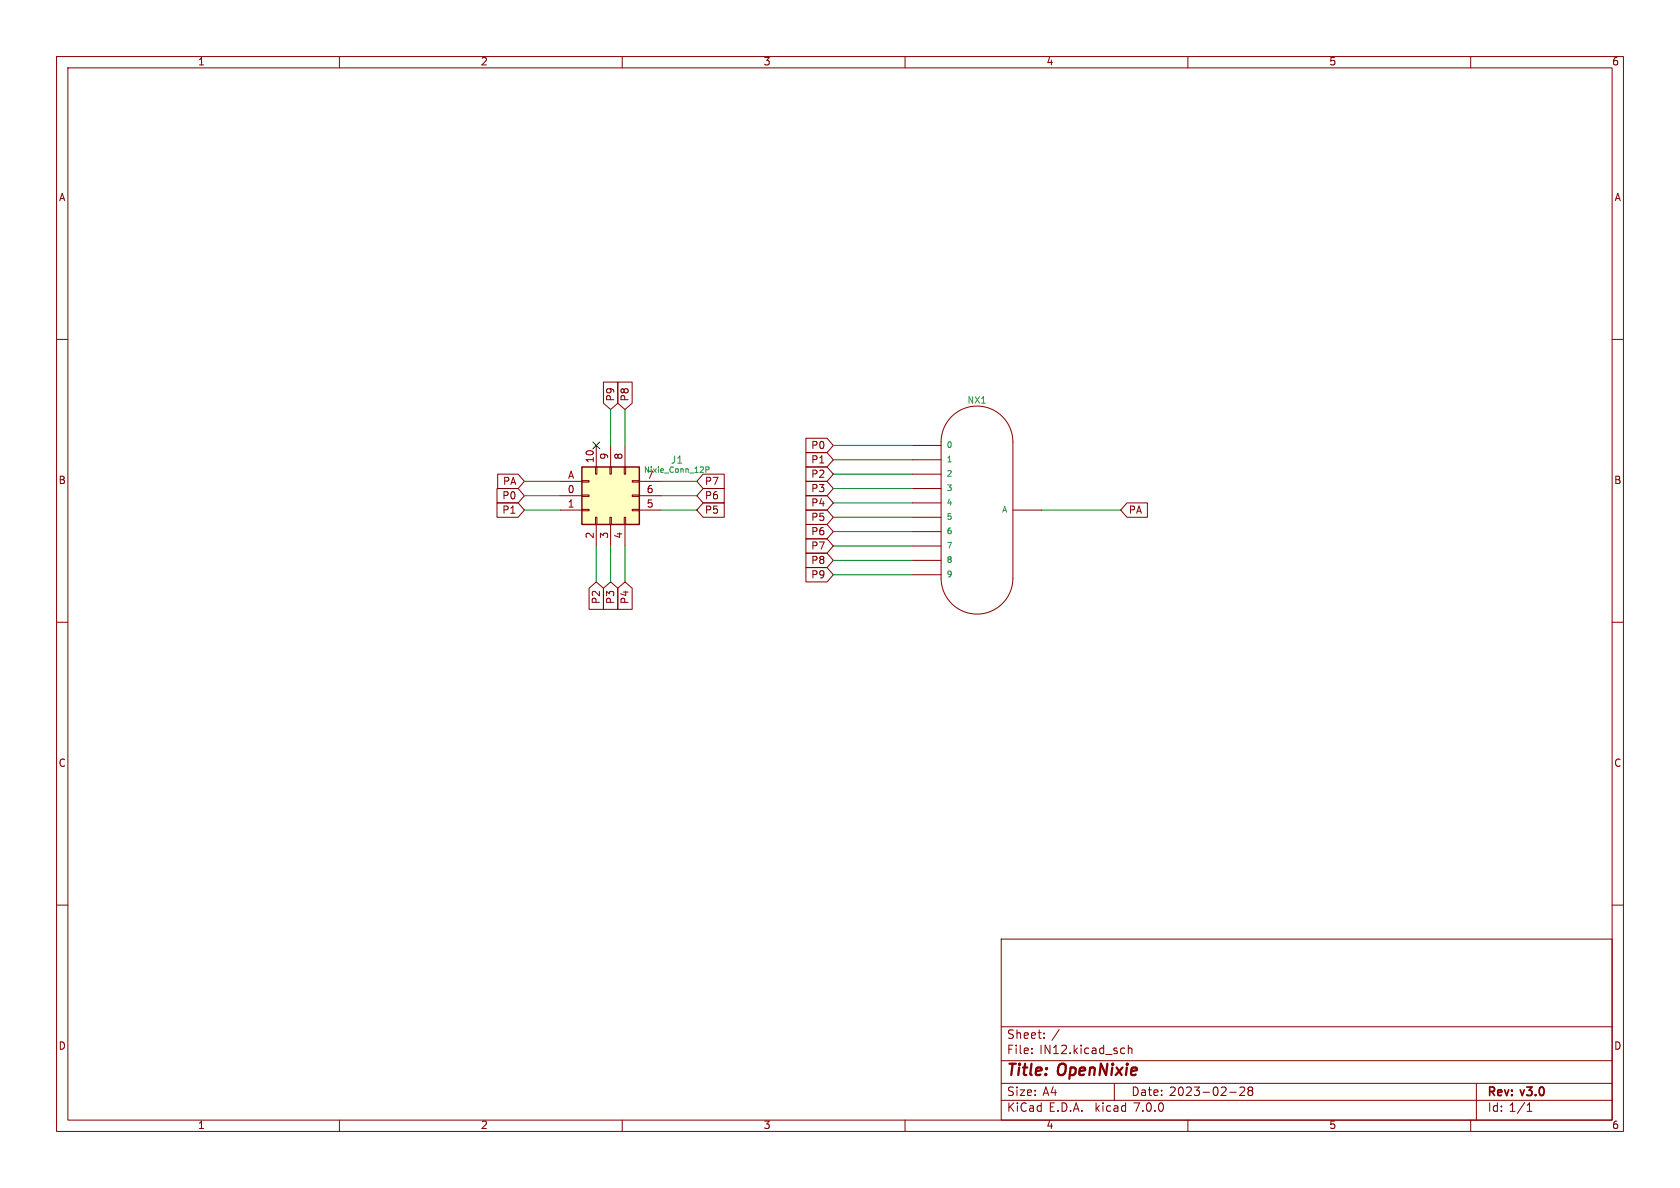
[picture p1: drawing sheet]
<svg xmlns="http://www.w3.org/2000/svg" width="297mm" height="210mm" viewBox="0 0 297 210" stroke-linecap="round" stroke-linejoin="round" font-family="sans-serif">
<path d="M0 0h297v210h-297z" fill="#fff" stroke="#fff" stroke-width=".18"/>
<g fill="none" stroke="#840000" stroke-width=".18">
<path d="M10 10h277v190h-277zM12 12h273v186h-273zM60 10v2M110 10v2M160 10v2M210 10v2M260 10v2M10 60h2M285 60h2M105.4 78.7v3.9M106.7 67.5h2.5v3.8l-1.3 1.1-1.2-1.1zM107.9 78.7v3.9"/>
<path d="M109.2 67.5h2.6v3.8l-1.3 1.1-1.3-1.1zM110.5 78.7v3.9M142.5 77.5h3.7l1.1 1.2-1.1 1.3h-3.7zM161.3 78.7h5.1M168.2 73.6a6.4 6.4 0 0 1 7-1.3 6.4 6.4 0 0 1 3.9 5.8v24.1a6.4 6.4 0 0 1-6.4 6.4 6.4 6.4 0 0 1-6.3-6.4v-24.1a6.3 6.3 0 0 1 1.8-4.5zM87.9 86.4h3.7l1.1 1.2-1.1 1.3h-3.7zM87.9 88.9h3.7l1.1 1.3-1.1 1.2h-3.7zM88 83.8h3.6l1.1 1.3-1.1 1.3h-3.6zM99.1 90.2h3.8M99.1 87.6h3.8M99.1 85.1h3.8M102.9 90h1.2v.3h-1.2z"/>
<path d="M102.9 87.5h1.2v.3h-1.2zM102.9 85h1.2v.2h-1.2zM105.3 91.4h.2v1.3h-.2zM105.3 82.6h.2v1.2h-.2zM105.4 92.7v3.8M107.8 91.4h.3v1.3h-.3zM107.8 82.6h.3v1.2h-.3zM107.9 92.7v3.8M110.4 91.4h.2v1.3h-.2zM110.4 82.6h.2v1.2h-.2zM110.5 92.7v3.8M111.8 90h1.2v.3h-1.2z"/>
<path d="M111.8 87.5h1.2v.3h-1.2zM111.8 85h1.2v.2h-1.2zM113 90.2h3.8M113 87.6h3.8M113 85.1h3.8M124.3 83.8h3.7v2.6h-3.7l-1.1-1.3zM124.3 88.9h3.7v2.5h-3.7l-1.1-1.2zM124.3 86.4h3.7v2.5h-3.7l-1.1-1.3zM142.5 95.2h3.7l1.1 1.3-1.1 1.3h-3.7zM142.5 90.2h3.7l1.1 1.2-1.1 1.3h-3.7zM142.5 97.8h3.7l1.1 1.3-1.1 1.2h-3.7zM142.5 92.7h3.7l1.1 1.3-1.1 1.3h-3.7z"/>
<path d="M142.5 82.5h3.7l1.1 1.3-1.1 1.3h-3.7zM142.5 80h3.7l1.1 1.3-1.1 1.3h-3.7zM142.5 87.6h3.7l1.1 1.3-1.1 1.3h-3.7zM142.5 85.1h3.7l1.1 1.3-1.1 1.2h-3.7zM161.3 81.3h5.1M161.3 83.8h5.1M161.3 86.4h5.1M161.3 88.9h5.1M161.3 91.4h5.1M161.3 94h5.1M161.3 96.5h5.1M161.3 99.1h5.1"/>
<path d="M179.1 90.2h5M199.2 88.9h3.6v2.5h-3.6l-1.1-1.2zM10 110h2M104.1 104l1.3-1.1 1.3 1.1v3.7h-2.6zM106.7 104l1.2-1.1 1.3 1.1v3.7h-2.5zM109.2 104l1.3-1.1 1.3 1.1v3.7h-2.6zM142.5 100.3h3.7l1.1 1.3-1.1 1.3h-3.7zM161.3 101.6h5.1M285 110h2M10 160h2M285 160h2M177 166h108v32h-108z"/>
<path d="M60 198v2M110 198v2M160 198v2M177 194.5h108M177 191.5h108M177 187.5h108M177 181.5h108M182.4 186.1v.2M182.4 185.3v.2M184.6 183.4v.2M184.6 182.6v.2M197 191.5v3"/>
<path d="M198.4 185.3h.4M198.8 186.2l-.4 .1M199.5 185.4l.2-.1h.3l.1 1M199.5 184.8v1.5M210 198v2M217.4 193.1h1.1M219.2 192.3l.6-.1 .2 .1v.3l-.9 1.1h.9M220.9 192.8l-.3-.3 .3-.3h.3l.3 .2-.3 .4M220.9 192.8l-.3 .3 .1 .4 .2 .2h.3l.3-.3-.1-.5-.2-.1M220.9 192.8h.3M260 198v2M261 191.5v6.5"/>
<path d="M270 196.5h.8M270 195.4l.4-.4v1.5"/>
</g>
<path d="M102.9 82.6h10.1v10.1h-10.1z" fill="#ffffc2" stroke="#ffffc2" stroke-width=".18"/>
<path d="M102.9 82.6h10.1v10.1h-10.1z" fill="none" stroke="#840000" stroke-width=".25"/>
<path d="M124.8 83h.5v-.4l-.5-.1v1" fill="none" stroke="#008484" stroke-width=".18"/>
<g fill="none" stroke="#008400" stroke-width=".18">
<path d="M107.9 72.4v6.3M110.5 72.4v6.3M147.3 78.7h14M92.7 85.1h6.4M92.7 87.6h6.4M92.7 90.2h6.4M105.4 96.5v6.4M107.9 96.5v6.4M110.5 96.5v6.4M116.8 85.1h6.4M116.8 87.6h6.4M116.8 90.2h6.4"/>
<path d="M147.3 86.4h14M147.3 88.9h14M147.3 83.8h14M147.3 81.3h14M147.3 94h14M147.3 91.4h14M147.3 99.1h14M147.3 96.5h14M184.1 90.2h14M147.3 101.6h14"/>
</g>
<path d="M104.8 78.1l1.2 1.2M106 78.1l-1.2 1.2" fill="none" stroke="#000084" stroke-width=".18"/>
<g font-size="2.8" fill="#840000">
<text x="178" y="190.8">Title:</text>
<text x="187.1" y="190.8">OpenNixie</text>
</g>
<g font-size="2.1" fill="#840000">
<text x="178" y="183.9">Sheet:</text>
<text x="185.9" y="183.9">/</text>
<text x="178" y="186.6">File:</text>
<text x="183.8" y="186.6">IN12.kicad_sch</text>
<text x="178" y="196.8">KiCad</text>
<text x="178" y="194">Size:</text>
<text x="184.3" y="194">A4</text>
<text x="185.4" y="196.8">E.D.A.</text>
<text x="193.7" y="196.8">kicad</text>
<text x="200" y="194">Date:</text>
<text x="200.6" y="196.8">7.0.0</text>
<text x="206.7" y="194">2023-02-28</text>
<text x="263" y="194.2">Rev:</text>
<text x="263" y="196.8">Id: 1/1</text>
<text x="269" y="194.2">v3.0</text>
</g>
<g font-size="1.8" fill="#840000">
<text x="35" y="11.8">1</text>
<text x="85" y="11.8">2</text>
<text x="135" y="11.8">3</text>
<text x="185" y="11.8">4</text>
<text x="235" y="11.8">5</text>
<text x="285" y="11.8">6</text>
<text x="10.4" y="35.8">A</text>
<text x="285.4" y="35.8">A</text>
<text x="108.9" y="71" transform="rotate(-90 108.9 71)">P9</text>
<text x="111.4" y="71" transform="rotate(-90 111.4 71)">P8</text>
<text x="105.2" y="81.9" transform="rotate(-90 105.2 81.9)">10</text>
<text x="107.7" y="81.3" transform="rotate(-90 107.7 81.3)">9</text>
<text x="110.2" y="81.3" transform="rotate(-90 110.2 81.3)">8</text>
<text x="143.3" y="82.2">P1</text>
<text x="143.3" y="79.7">P0</text>
<text x="10.3" y="85.8">B</text>
<text x="88.7" y="88.5">P0</text>
<text x="88.8" y="86">PA</text>
<text x="100.3" y="87.4">0</text>
<text x="100.3" y="89.9">1</text>
<text x="100.4" y="84.8">A</text>
<text x="114.3" y="89.9">5</text>
<text x="114.3" y="87.4">6</text>
<text x="114.3" y="84.8">7</text>
<text x="124.6" y="86">P7</text>
<text x="124.6" y="88.5">P6</text>
<text x="143.3" y="84.7">P2</text>
<text x="143.3" y="89.8">P4</text>
<text x="143.3" y="87.3">P3</text>
<text x="285.3" y="85.8">B</text>
<text x="88.7" y="91.1">P1</text>
<text x="105.2" y="95.3" transform="rotate(-90 105.2 95.3)">2</text>
<text x="107.7" y="95.3" transform="rotate(-90 107.7 95.3)">3</text>
<text x="110.2" y="95.3" transform="rotate(-90 110.2 95.3)">4</text>
<text x="124.6" y="91.1">P5</text>
<text x="143.3" y="92.4">P5</text>
<text x="143.3" y="94.9">P6</text>
<text x="199.5" y="91.1">PA</text>
<text x="143.3" y="97.4">P7</text>
<text x="143.3" y="100">P8</text>
<text x="106.3" y="106.9" transform="rotate(-90 106.3 106.9)">P2</text>
<text x="108.9" y="106.9" transform="rotate(-90 108.9 106.9)">P3</text>
<text x="111.4" y="106.9" transform="rotate(-90 111.4 106.9)">P4</text>
<text x="143.3" y="102.5">P9</text>
<text x="10.3" y="135.8">C</text>
<text x="285.3" y="135.8">C</text>
<text x="10.3" y="185.8">D</text>
<text x="285.3" y="185.8">D</text>
<text x="35" y="199.8">1</text>
<text x="85" y="199.8">2</text>
<text x="135" y="199.8">3</text>
<text x="185" y="199.8">4</text>
<text x="235" y="199.8">5</text>
<text x="285" y="199.8">6</text>
</g>
<text font-size="1.8" fill="#008484" x="118.5" y="82.2">J1</text>
<text font-size="1.6" fill="#008484" x="171" y="71.6">NX1</text>
<g font-size="1.4" fill="#008484">
<text x="113.8" y="83.8">Nixie_Conn_12P</text>
<text x="167.4" y="79.4">0</text>
<text x="167.4" y="82">1</text>
<text x="167.4" y="84.5">2</text>
<text x="167.4" y="87.1">3</text>
<text x="167.4" y="89.6">4</text>
<text x="167.4" y="92.1">5</text>
<text x="167.4" y="94.7">6</text>
<text x="177" y="90.9">A</text>
<text x="167.4" y="97.2">7</text>
<text x="167.4" y="99.8">8</text>
<text x="167.4" y="102.3">9</text>
</g>
</svg>
